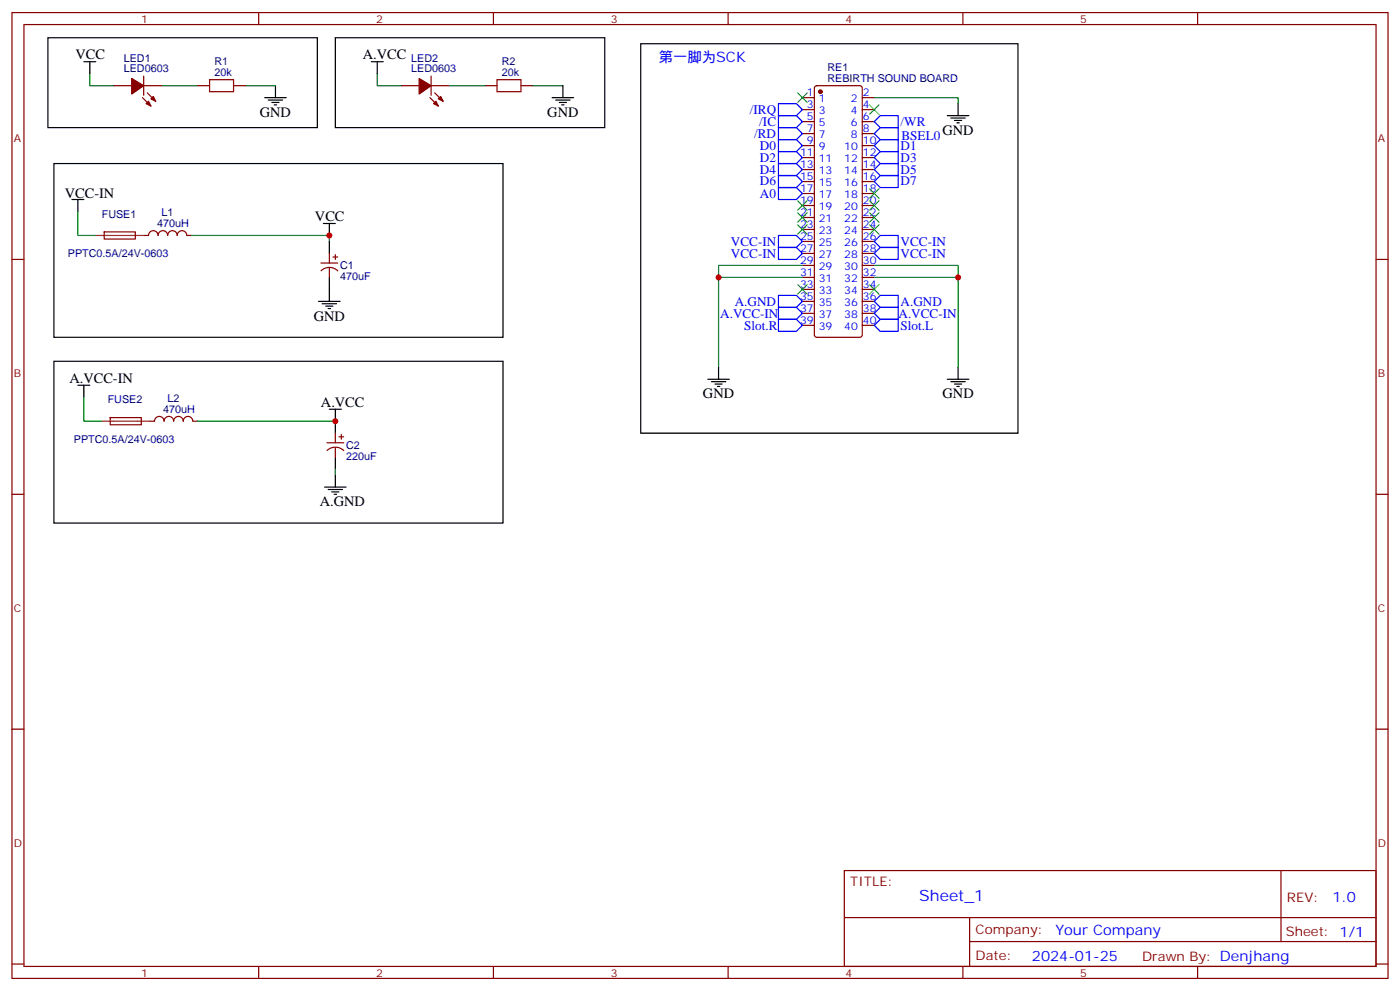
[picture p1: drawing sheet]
<svg xmlns="http://www.w3.org/2000/svg" width="412mm" height="292mm" viewBox="0 0 412 292" stroke-linecap="round" stroke-linejoin="round" font-family="sans-serif">
<g fill="none" stroke="#870000" stroke-width=".35">
<path d="M3.5 3.7h405.4v284.3h-405.4zM7.1 7.2h398.2v277.3h-398.2zM76.2 3.7v3.5M145.3 3.7v3.5M214.5 3.7v3.5M283.6 3.7v3.5M352.8 3.7v3.5M33.5 25.2h5.3M42 28.8l2.4 2.4M42.3 25.2h5.3M42.3 22.4v5.6M43.4 27.3l2.5 2.5"/>
<path d="M58.2 25.2h3.5M68.8 25.2h3.5M118.2 25.2h5.3M126.6 28.8l2.5 2.4M127 25.2h5.3M127 22.4v5.6M128.1 27.3l2.4 2.5M142.9 25.2h3.5M153.5 25.2h3.5M236.4 28.8h3.5M236.4 32.3h3.5M236.4 35.8h3.5"/>
<path d="M236.4 39.3h3.5M240.1 25.4l.5-.2h12.7l.5 .2 .2 .5v72.7l-.2 .5-.5 .2h-12.7l-.5-.2-.2-.5v-72.7zM254 28.8h3.5M254 32.3h3.5M254 35.8h3.5M254 39.3h3.5M236.4 42.9h3.5M236.4 46.4h3.5M236.4 49.9h3.5M236.4 53.4h3.5M236.4 57h3.5M254 42.9h3.5"/>
<path d="M254 46.4h3.5M254 49.9h3.5M254 53.4h3.5M254 57h3.5M3.5 76.4h3.6M30.7 68.3h9.1l.1 2-9.2 .1zM42.3 69.3h1.4a1.41 1.41 0 0 1 1.5-1.4 1.41 1.41 0 0 1 1.4 1.4 1.41 1.41 0 0 1 1.4-1.4 1.41 1.41 0 0 1 1.4 1.4 1.41 1.41 0 0 1 1.4-1.4 1.41 1.41 0 0 1 1.4 1.4 1.41 1.41 0 0 1 1.4-1.4 1.41 1.41 0 0 1 1.4 1.4h1.4M94.5 77.4h5M94.6 79.7a3.5 3.5 0 0 1 4.9 0M97 74.6v2.8M97 78.8v2.9M98.1 75.7h1.4"/>
<path d="M98.8 75v1.4M236.4 78.1h3.5M236.4 74.6h3.5M236.4 71.1h3.5M236.4 67.6h3.5M236.4 60.5h3.5M236.4 64h3.5M254 78.1h3.5M254 74.6h3.5M254 71.1h3.5M254 67.6h3.5M254 60.5h3.5"/>
<path d="M254 64h3.5M405.3 76.4h3.6M236.4 95.8h3.5M236.4 92.3h3.5M236.4 88.7h3.5M236.4 85.2h3.5M236.4 81.7h3.5M254 95.8h3.5M254 92.3h3.5M254 88.7h3.5M254 85.2h3.5M254 81.7h3.5"/>
<path d="M32.5 123l9.1-.1v2.1l-9.1 .1zM44.1 124h1.4a1.41 1.41 0 0 1 1.4-1.4 1.41 1.41 0 0 1 1.4 1.4 1.41 1.41 0 0 1 1.4-1.4 1.41 1.41 0 0 1 1.5 1.4 1.41 1.41 0 0 1 1.4-1.4 1.41 1.41 0 0 1 1.4 1.4 1.41 1.41 0 0 1 1.4-1.4 1.41 1.41 0 0 1 1.4 1.4h1.4M96.3 130.4h4.9M96.3 132.6a3.5 3.5 0 0 1 5 .1M98.8 127.5v2.9M98.8 131.8v2.8M99.8 128.6h1.4M100.5 127.9v1.4M3.5 145.5h3.6M405.3 145.5h3.6M3.5 214.7h3.6M405.3 214.7h3.6"/>
<path d="M248.7 256.3h156.6v28.2h-156.6zM377.3 256.3v20.9M248.7 270.1h156.5M285.6 277.2h119.6M285.6 270.1v14.2M3.5 283.8h3.6M76.2 284.5v3.5M145.3 284.5v3.5M214.5 284.5v3.5M283.6 284.5v3.5M352.8 284.5v3.5M405.3 283.8h3.6"/>
</g>
<g fill="#870000" stroke="#870000" stroke-width=".35">
<path d="M38.8 23.1l3.5 2.1-3.5 2.5z"/>
<path d="M43.7 29.8l.7 1.4-1.4-.7z"/>
<path d="M45.2 28.4l.7 1.4-1.5-.7z"/>
<path d="M123.5 23.1l3.5 2.1-3.5 2.5z"/>
<path d="M128.4 29.8l.7 1.4-1.4-.7z"/>
<path d="M129.1 29.1l.7-.7 .7 1.4z"/>
<circle cx="241.7" cy="27" r=".53"/>
</g>
<g fill="none" stroke="#3c3" stroke-width=".35">
<path d="M234.9 27.3l2.9 2.9M237.8 27.3l-2.9 2.9M256.1 30.9l2.8 2.8M258.9 30.9l-2.8 2.8M234.9 59.1l2.9 2.8M237.8 59.1l-2.9 2.8M256.1 55.6l2.8 2.8M256.1 59.1l2.8 2.8M258.9 55.6l-2.8 2.8M258.9 59.1l-2.8 2.8M234.9 66.1l2.9 2.9M234.9 62.6l2.9 2.8"/>
<path d="M237.8 66.1l-2.9 2.9M237.8 62.6l-2.9 2.8M256.1 66.1l2.8 2.9M256.1 62.6l2.8 2.8M258.9 66.1l-2.8 2.9M258.9 62.6l-2.8 2.8M234.9 83.8l2.9 2.8M237.8 83.8l-2.9 2.8M256.1 83.8l2.8 2.8M258.9 83.8l-2.8 2.8"/>
</g>
<g fill="none" stroke="#00f" stroke-width=".35">
<path d="M229.3 37.6h5.3l1.8 1.7-1.8 1.8h-5.3zM229.3 34h5.3l1.8 1.8-1.8 1.8h-5.3zM229.3 30.5h5.3l1.8 1.8-1.8 1.7h-5.3zM259.3 34h5.3v3.6h-5.3l-1.8-1.8zM259.3 37.6h5.3v3.5h-5.3l-1.8-1.8zM229.3 55.2h5.3l1.8 1.8-1.8 1.7h-5.3zM229.3 51.7h5.3l1.8 1.7-1.8 1.8h-5.3zM229.3 48.2h5.3l1.8 1.7-1.8 1.8h-5.3zM229.3 44.6h5.3l1.8 1.8-1.8 1.8h-5.3zM229.3 41.1h5.3l1.8 1.8-1.8 1.7h-5.3zM259.3 51.7h5.3v3.5h-5.3l-1.8-1.8zM259.3 48.2h5.3v3.5h-5.3l-1.8-1.8z"/>
<path d="M259.3 44.6h5.3v3.6h-5.3l-1.8-1.8zM259.3 41.1h5.3v3.5h-5.3l-1.8-1.7zM229.3 72.8h5.3l1.8 1.8-1.8 1.8h-5.3zM229.3 69.3h5.3l1.8 1.8-1.8 1.7h-5.3zM259.3 72.8h5.3v3.6h-5.3l-1.8-1.8zM259.3 69.3h5.3v3.5h-5.3l-1.8-1.7zM229.3 94h5.3l1.8 1.8-1.8 1.7h-5.3zM229.3 90.5h5.3l1.8 1.8-1.8 1.7h-5.3zM229.3 87h5.3l1.8 1.7-1.8 1.8h-5.3zM257.5 95.8l1.8-1.8h5.3v3.5h-5.3zM259.3 90.5h5.3v3.5h-5.3l-1.8-1.7zM259.3 87h5.3v3.5h-5.3l-1.8-1.8z"/>
</g>
<g fill="none" stroke="#000" stroke-width=".35">
<path d="M14.1 11.1h79.4v26.5h-79.4zM24.7 18.2h3.5M26.5 18.2v3.5M98.8 11.1h79.4v26.5h-79.4zM109.4 18.2h3.5M111.1 18.2v3.5M188.7 12.9h111.2v114.6h-111.2zM78 28.8h6.3M79 29.5h4.3M80.1 30.2h2.1M80.8 30.9h.7M81.1 25.2v3.6"/>
<path d="M162.6 28.8h6.4M163.7 29.5h4.2M164.7 30.2h2.2M165.5 30.9h.7M165.8 25.2v3.6M279 34h6.4M280.1 34.7h4.2M281.2 35.5h2.1M281.9 36.2h.7M282.2 30.5v3.5M15.9 48.2h132.3v51.1h-132.3zM21.2 58.7h3.5"/>
<path d="M22.9 58.7v3.6M95.2 65.8h3.6M97 65.8v3.5M97 71.1v3.5M93.8 88.7h6.4M94.9 89.4h4.2M96 90.1h2.1M96.7 90.8h.7M97 81.7v7M15.9 106.4h132.3v47.6h-132.3zM22.9 113.4h3.6M24.7 113.4v3.5"/>
<path d="M208.5 111.7h6.3M209.5 112.4h4.3M210.6 113.1h2.1M211.3 113.8h.7M211.7 108.1v3.6M279 111.7h6.4M280.1 112.4h4.2M281.2 113.1h2.1M281.9 113.8h.7M282.2 108.1v3.6M97 120.5h3.5M98.8 120.5v7"/>
<path d="M98.8 134.6v3.5M98.8 139.9v3.5M95.6 143.4h6.4M96.7 144.1h4.2M97.7 144.8h2.1M98.4 145.5h.7"/>
</g>
<g fill="none" stroke="#008700" stroke-width=".35">
<path d="M26.5 21.7v3.5h7M47.6 25.2h10.6M72.3 25.2h8.8M111.1 21.7v3.5h7.1M132.3 25.2h10.6M157 25.2h8.8M257.5 28.8h24.7v1.7M22.9 62.3v7h5.3M56.4 69.3h40.6v1.8M236.4 78.1h-24.7v30M257.5 78.1h24.7v30M211.7 81.7h24.7"/>
<path d="M257.5 81.7h24.7M24.7 116.9v7.1h5.3M58.2 124h40.6M98.8 138.1v1.8"/>
</g>
<path d="M28.2 69.3h14.1M30 124h14.1" fill="none" stroke="#8c2424" stroke-width=".35"/>
<path d="M61.7 23.5h7.1v3.5h-7.1zM146.4 23.5h7.1v3.5h-7.1z" fill="none" stroke="#a10000" stroke-width=".35"/>
<g fill="#c00">
<circle cx="282.2" cy="81.7" r=".88"/>
<circle cx="211.7" cy="81.7" r=".88"/>
<circle cx="97" cy="69.3" r=".88"/>
<circle cx="98.8" cy="124" r=".88"/>
</g>
<text font-size="4.6" fill="#00f" x="270.8" y="265.3">Sheet_1</text>
<g font-size="4.2">
<text x="22.2" y="17.5">VCC</text>
<text x="106.9" y="17.5">A.VCC</text>
<text x="76.6" y="34.4">GND</text>
<text x="161.2" y="34.4">GND</text>
<text x="277.6" y="39.7">GND</text>
<text x="19.1" y="58.4">VCC-IN</text>
<text x="92.8" y="65.1">VCC</text>
<text x="92.4" y="94.4">GND</text>
<text x="20.5" y="112.7">A.VCC-IN</text>
<text x="94.5" y="119.8">A.VCC</text>
<text x="207.1" y="117.3">GND</text>
<text x="277.7" y="117.3">GND</text>
<text x="94.2" y="149">A.GND</text>
</g>
<g font-size="4.2" fill="#00f">
<text x="194" y="18.2">第一脚为SCK</text>
<text x="392.5" y="265.6">1.0</text>
<text x="310.9" y="275.1">Your Company</text>
<text x="304" y="282.9">2024-01-25</text>
</g>
<g font-size="3.9" fill="#00f">
<text x="220.9" y="33.5">/IRQ</text>
<text x="222.2" y="40.6">/RD</text>
<text x="223.7" y="37.1">/IC</text>
<text x="265.3" y="37.1">/WR</text>
<text x="265.6" y="41.1">BSEL0</text>
<text x="223.9" y="47.6">D2</text>
<text x="223.9" y="44.1">D0</text>
<text x="265.3" y="47.6">D3</text>
<text x="265.3" y="44">D1</text>
<text x="223.9" y="51.1">D4</text>
<text x="265.3" y="51.1">D5</text>
<text x="223.9" y="58.2">A0</text>
<text x="223.9" y="54.6">D6</text>
<text x="265.3" y="54.6">D7</text>
<text x="215.3" y="75.9">VCC-IN</text>
<text x="215.3" y="72.3">VCC-IN</text>
<text x="265.3" y="75.9">VCC-IN</text>
<text x="265.3" y="72.3">VCC-IN</text>
<text x="216.5" y="90">A.GND</text>
<text x="265.3" y="90">A.GND</text>
<text x="212.2" y="93.5">A.VCC-IN</text>
<text x="264.7" y="93.5">A.VCC-IN</text>
<text x="219.2" y="97">Slot.R</text>
<text x="265.3" y="97.1">Slot.L</text>
</g>
<g font-size="3.9" fill="#800">
<text x="250.5" y="260.9">TITLE:</text>
<text x="379.1" y="265.6">REV:</text>
<text x="287.4" y="275.1">Company:</text>
<text x="378.7" y="275.7">Sheet: 1/1</text>
<text x="287.4" y="282.8">Date:</text>
<text x="336.4" y="282.8">Drawn By: Denjhang</text>
</g>
<g font-size="3.2" fill="#800">
<text x="41.6" y="6.7">1</text>
<text x="110.8" y="6.7">2</text>
<text x="179.9" y="6.7">3</text>
<text x="249.1" y="6.7">4</text>
<text x="318.2" y="6.7">5</text>
<text x="4.1" y="41.8">A</text>
<text x="405.9" y="41.8">A</text>
<text x="4.1" y="110.9">B</text>
<text x="405.9" y="110.9">B</text>
<text x="4.1" y="180.1">C</text>
<text x="405.9" y="180.1">C</text>
<text x="4.1" y="249.2">D</text>
<text x="405.9" y="249.2">D</text>
<text x="41.6" y="287.5">1</text>
<text x="110.8" y="287.5">2</text>
<text x="179.9" y="287.5">3</text>
<text x="249.1" y="287.5">4</text>
<text x="318.2" y="287.5">5</text>
</g>
<g font-size="3.2" fill="#000080">
<text x="36.5" y="21.3">LED0603</text>
<text x="36.5" y="18.2">LED1</text>
<text x="63.2" y="22.4">20k</text>
<text x="63.2" y="19.2">R1</text>
<text x="121.1" y="21.3">LED0603</text>
<text x="121.1" y="18.2">LED2</text>
<text x="147.8" y="22.4">20k</text>
<text x="147.8" y="19.2">R2</text>
<text x="243.7" y="21">RE1</text>
<text x="243.7" y="24.1">REBIRTH SOUND BOARD</text>
<text x="30" y="64.1">FUSE1</text>
<text x="47.6" y="63.6">L1</text>
<text x="46.3" y="66.9">470uH</text>
<text x="20" y="75.8">PPTC0.5A/24V-0603</text>
<text x="100.2" y="82.4">470uF</text>
<text x="100.2" y="79.3">C1</text>
<text x="31.7" y="118.7">FUSE2</text>
<text x="49.3" y="118.3">L2</text>
<text x="48.1" y="121.6">470uH</text>
<text x="21.8" y="130.4">PPTC0.5A/24V-0603</text>
<text x="102" y="135.4">220uF</text>
<text x="102" y="132.2">C2</text>
</g>
<g font-size="3.2" fill="#00f">
<text x="237.7" y="28.4">1</text>
<text x="254.2" y="28.4">2</text>
<text x="237.7" y="31.9">3</text>
<text x="237.7" y="35.5">5</text>
<text x="241.2" y="30.2">1</text>
<text x="241.2" y="33.7">3</text>
<text x="250.7" y="33.7">4</text>
<text x="250.7" y="30.2">2</text>
<text x="254.2" y="35.5">6</text>
<text x="254.2" y="31.9">4</text>
<text x="237.7" y="39">7</text>
<text x="241.2" y="37.2">5</text>
<text x="241.2" y="40.7">7</text>
<text x="250.7" y="40.7">8</text>
<text x="250.7" y="37.2">6</text>
<text x="254.2" y="39">8</text>
<text x="235.7" y="46">11</text>
<text x="237.7" y="42.5">9</text>
<text x="241.2" y="44.3">9</text>
<text x="241.2" y="47.8">11</text>
<text x="248.7" y="47.8">12</text>
<text x="248.7" y="44.3">10</text>
<text x="254.2" y="46">12</text>
<text x="254.2" y="42.5">10</text>
<text x="235.7" y="49.6">13</text>
<text x="235.7" y="53.1">15</text>
<text x="241.2" y="51.3">13</text>
<text x="248.7" y="51.3">14</text>
<text x="254.2" y="53.1">16</text>
<text x="254.2" y="49.6">14</text>
<text x="235.7" y="56.6">17</text>
<text x="241.2" y="54.9">15</text>
<text x="241.2" y="58.4">17</text>
<text x="248.7" y="58.4">18</text>
<text x="248.7" y="54.9">16</text>
<text x="254.2" y="56.6">18</text>
<text x="235.7" y="60.1">19</text>
<text x="235.7" y="63.7">21</text>
<text x="241.2" y="61.9">19</text>
<text x="241.2" y="65.4">21</text>
<text x="248.7" y="65.4">22</text>
<text x="248.7" y="61.9">20</text>
<text x="254.2" y="63.7">22</text>
<text x="254.2" y="60.1">20</text>
<text x="235.7" y="67.2">23</text>
<text x="235.7" y="70.7">25</text>
<text x="241.2" y="69">23</text>
<text x="248.7" y="69">24</text>
<text x="254.2" y="70.7">26</text>
<text x="254.2" y="67.2">24</text>
<text x="235.7" y="74.3">27</text>
<text x="235.7" y="77.8">29</text>
<text x="241.2" y="72.5">25</text>
<text x="241.2" y="76">27</text>
<text x="248.7" y="76">28</text>
<text x="248.7" y="72.5">26</text>
<text x="254.2" y="77.8">30</text>
<text x="254.2" y="74.3">28</text>
<text x="235.7" y="81.3">31</text>
<text x="241.2" y="79.6">29</text>
<text x="241.2" y="83.1">31</text>
<text x="248.7" y="83.1">32</text>
<text x="248.7" y="79.6">30</text>
<text x="254.2" y="81.3">32</text>
<text x="235.7" y="84.8">33</text>
<text x="235.7" y="88.4">35</text>
<text x="241.2" y="86.6">33</text>
<text x="248.7" y="86.6">34</text>
<text x="254.2" y="88.4">36</text>
<text x="254.2" y="84.8">34</text>
<text x="235.7" y="91.9">37</text>
<text x="235.7" y="95.4">39</text>
<text x="241.2" y="90.1">35</text>
<text x="241.2" y="93.7">37</text>
<text x="248.7" y="93.7">38</text>
<text x="248.7" y="90.1">36</text>
<text x="254.2" y="95.4">40</text>
<text x="254.2" y="91.9">38</text>
<text x="241.2" y="97.2">39</text>
<text x="248.7" y="97.2">40</text>
</g>
</svg>
